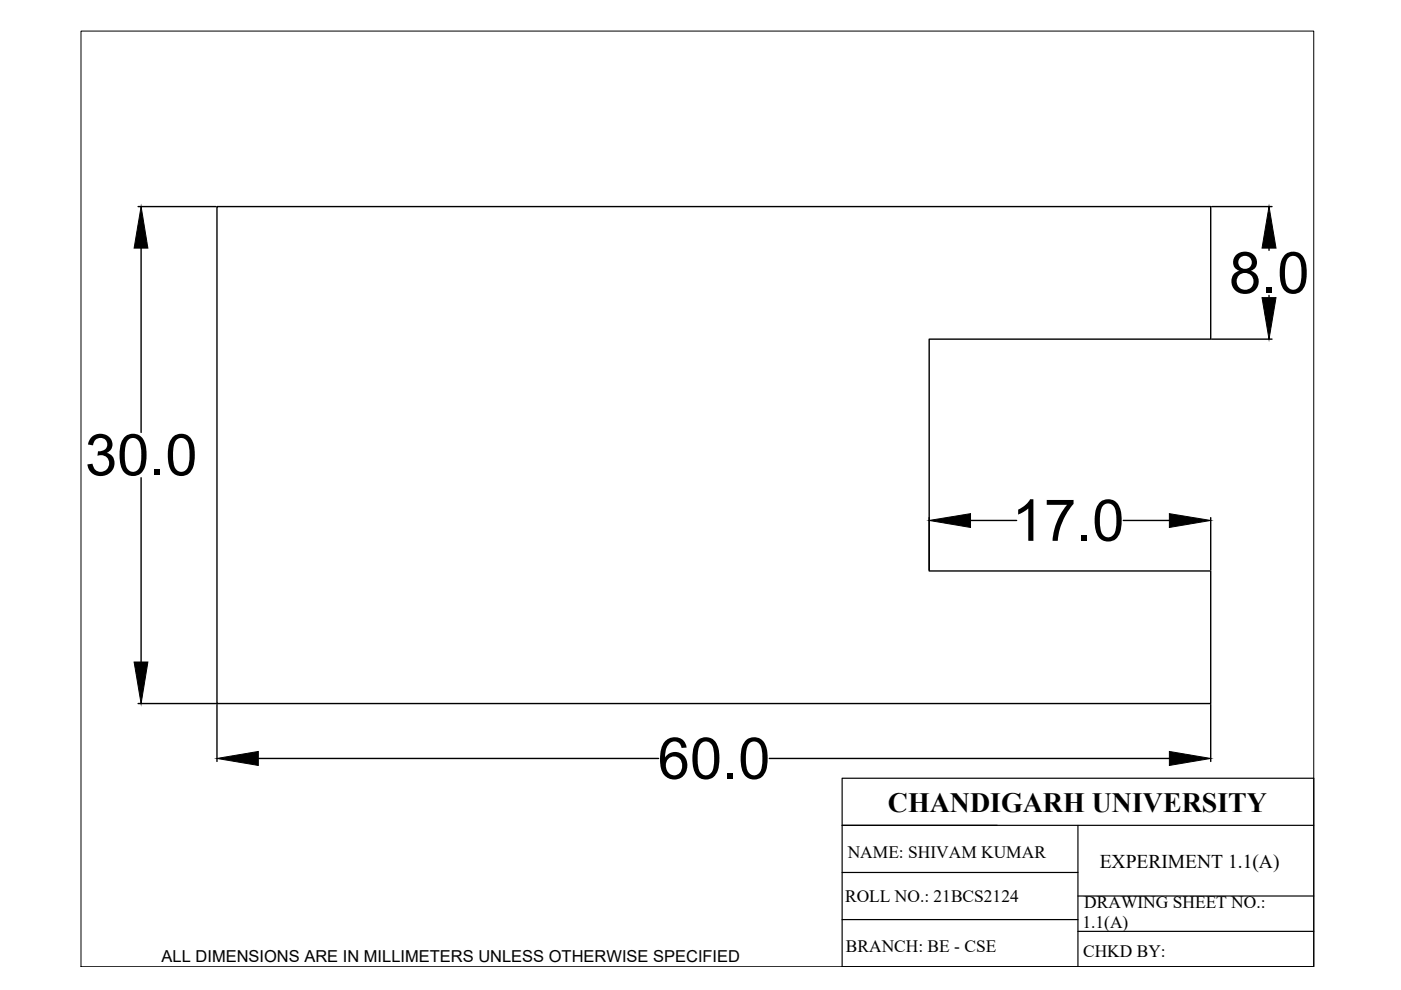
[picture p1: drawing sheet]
<svg xmlns="http://www.w3.org/2000/svg" width="297mm" height="210mm" viewBox="0 0 297 210" stroke-linecap="round" stroke-linejoin="round" font-family="sans-serif">
<!-- layer: thick continuous -->
<g fill="none" stroke="#000" stroke-width=".3">
<path d="M29.3 43.8h16.5M29.9 52.6v39.1M46 43.8h210.7v28.1h-59.7v49.2h59.7v28.1h-210.7zM256.9 43.8h12.8M269.1 52.6v.5M256.9 71.9h12.8M269.1 62.6v.5M29.9 101.3v39.1M197 109.8v11M205.8 110.3h9.7M238.2 110.3h9.7M256.7 109.8v11"/>
<path d="M29.3 149.2h16.5M46 149.4v12M256.7 149.4v12M54.8 160.8h84.8M163.1 160.8h84.8"/>
</g>
<path d="M29.9 43.8l1.5 8.8h-3zM269.1 43.8l1.4 8.8h-2.9zM267.6 63.1h2.9l-1.4 8.8zM197 110.3l8.8-1.4v2.9zM247.9 108.9l8.8 1.4-8.8 1.5zM28.4 140.4h3l-1.5 8.8zM46 160.8l8.8-1.5v3zM247.9 159.3l8.8 1.5-8.8 1.5z" fill="#000" stroke="#000" stroke-width=".21"/>
<path d="M17.2 6.6h261.3v198.4h-261.3z" fill="none" stroke="#000" stroke-width=".21"/>
<!-- layer: 0 -->
<path d="M178.5 165h100v40h-100zM178.5 175h100M228.5 175v30M178.5 195h50M178.5 185h50M228.5 190h50M228.5 197.5h50" fill="none" stroke="#000" stroke-width=".25"/>
<g font-size="12.3">
<text x="260.6" y="62.2">8.0</text>
<text x="18" y="100.8">30.0</text>
<text x="214.5" y="114.7">17.0</text>
<text x="139.5" y="165.1">60.0</text>
</g>
<text font-size="5.9" x="188.2" y="172.2">CHANDIGARH UNIVERSITY</text>
<text font-size="4.1" x="233.2" y="184.1">EXPERIMENT 1.1(A)</text>
<g font-size="3.7">
<text x="179.7" y="182">NAME: SHIVAM KUMAR</text>
<text x="179.2" y="191.2">ROLL NO.: 21BCS2124</text>
<text x="229.5" y="196.8">1.1(A)</text>
<text x="229.9" y="192.6">DRAWING SHEET NO.:</text>
<text x="179.4" y="201.8">BRANCH: BE - CSE</text>
<text x="229.6" y="202.8">CHKD BY:</text>
</g>
<text font-size="3.5" x="34.3" y="203.9">ALL DIMENSIONS ARE IN MILLIMETERS UNLESS OTHERWISE SPECIFIED</text>
</svg>
